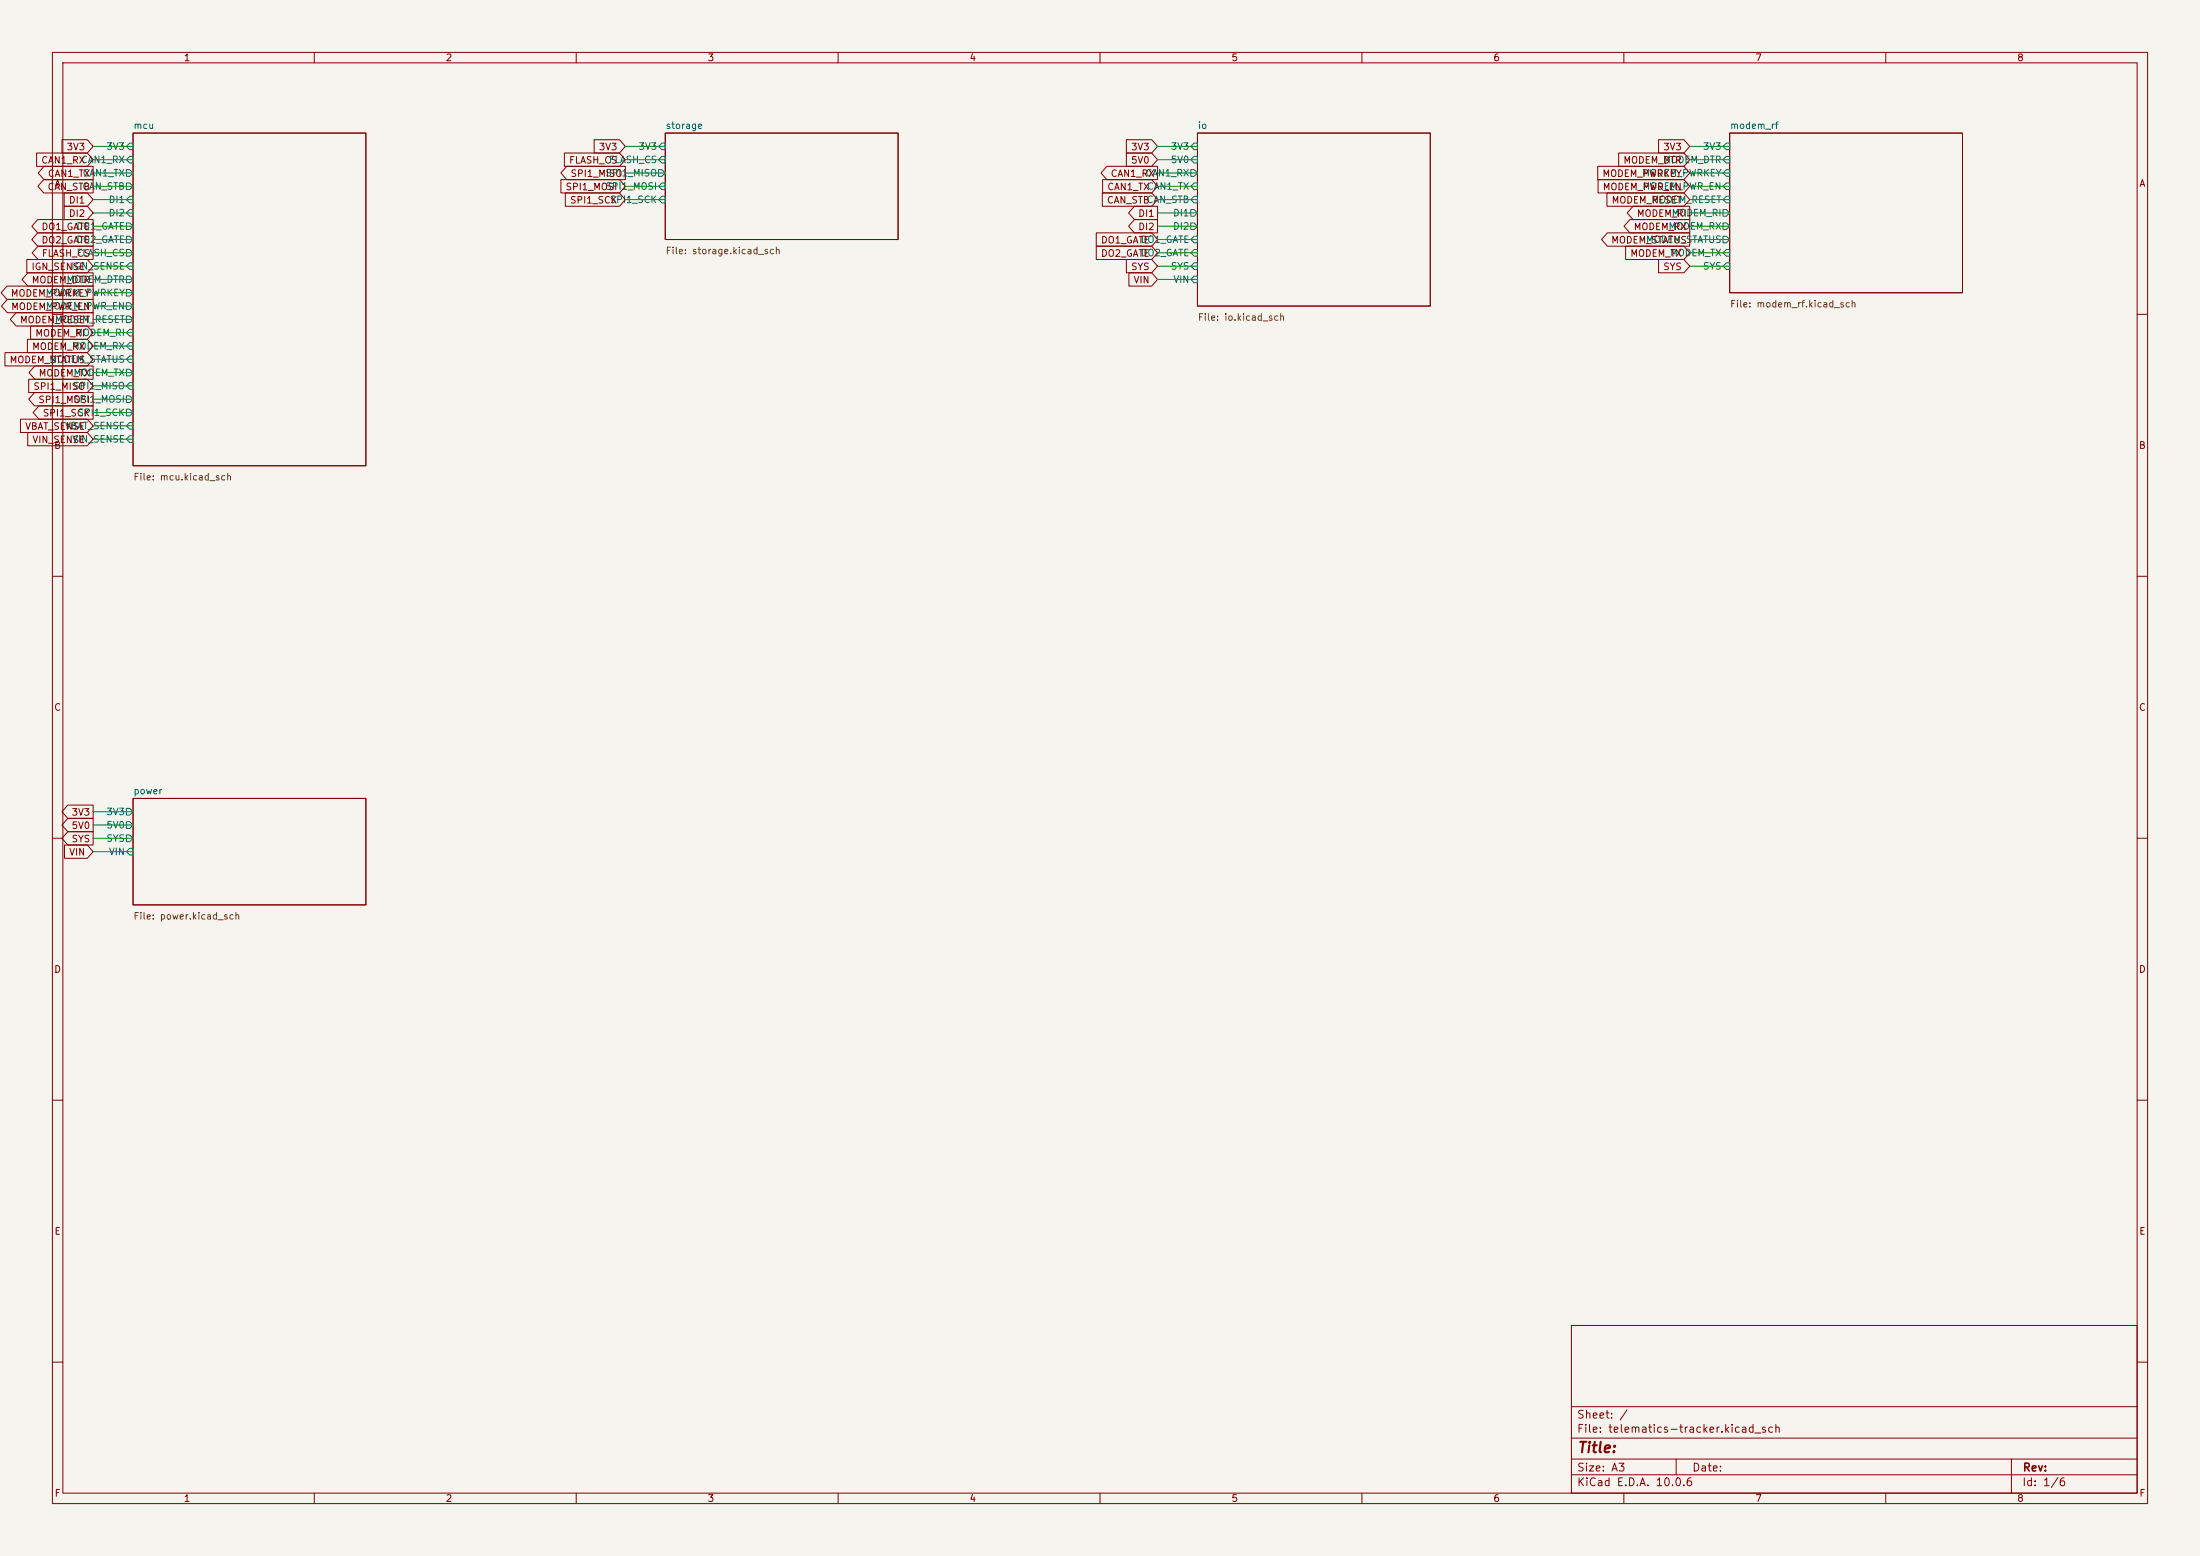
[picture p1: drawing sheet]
<svg xmlns="http://www.w3.org/2000/svg" width="420mm" height="297mm" viewBox="0 0 420 297" stroke-linecap="round" stroke-linejoin="round" font-family="sans-serif">
<path d="M0 0h420v297h-420z" fill="#f5f4ef" stroke="#f5f4ef" stroke-width=".19"/>
<g fill="none" stroke="#840000" stroke-width=".19">
<path d="M10 10h400v277h-400zM12 12h396v273h-396zM60 10v2M110 10v2M160 10v2M210 10v2M260 10v2M310 10v2M360 10v2M7 29.2h9.7l1.1 1.3-1.1 1.3h-9.7zM8.3 34.3h9.5v2.5h-9.5l-1.1-1.2zM8.4 31.7h9.4v2.6h-9.4l-1.1-1.3z"/>
<path d="M11.8 26.7h4.9l1.1 1.2-1.1 1.3h-4.9zM12.3 39.4h4.4l1.1 1.2-1.1 1.3h-4.4zM12.3 36.8h4.4l1.1 1.3-1.1 1.3h-4.4zM25.4 25.4h44.4v63.5h-44.4zM107.1 34.3h11.2l1.1 1.3-1.1 1.2h-11.2zM107.7 29.2h10.6l1.1 1.3-1.1 1.3h-10.6zM107.9 36.8h10.4l1.1 1.3-1.1 1.3h-10.4zM108.2 31.7h11.2v2.6h-11.2l-1.1-1.3zM113.4 26.7h4.9l1.1 1.2-1.1 1.3h-4.9zM127 25.4h44.4v20.3h-44.4zM210.4 36.8h9.5l1.1 1.3-1.1 1.3h-9.5zM210.5 34.3h9.4l1.1 1.3-1.1 1.2h-9.4z"/>
<path d="M211.3 31.7h9.7v2.6h-9.7l-1.1-1.3zM215 29.2h4.9l1.1 1.3-1.1 1.3h-4.9zM215 26.7h4.9l1.1 1.2-1.1 1.3h-4.9zM216.6 39.4h4.4v2.5h-4.4l-1.1-1.3zM228.6 25.4h44.4v33h-44.4zM305 31.7h16.5l1.1 1.3-1.1 1.3h-16.5zM305.1 34.3h16.4l1.1 1.3-1.1 1.2h-16.4zM306.8 36.8h14.7l1.1 1.3-1.1 1.3h-14.7zM309 29.2h12.5l1.1 1.3-1.1 1.3h-12.5zM311.8 39.4h10.8v2.5h-10.8l-1.2-1.3zM316.6 26.7h4.9l1.1 1.2-1.1 1.3h-4.9zM330.2 25.4h44.4v30.5h-44.4z"/>
<path d="M1.3 54.6h16.5v2.6h-16.5l-1.1-1.3zM1.4 57.1h16.4v2.6h-16.4l-1.1-1.3zM3.1 59.7h14.7v2.5h-14.7l-1.1-1.2zM5.1 49.5h11.6l1.1 1.3-1.1 1.3h-11.6zM5.3 52.1h12.5v2.5h-12.5l-1.1-1.3zM7.2 41.9h10.6v2.6h-10.6l-1.1-1.3zM7.2 44.4h10.6v2.6h-10.6l-1.1-1.3zM7.3 47h10.5v2.5h-10.5l-1.2-1.2zM209.3 47h10.6l1.1 1.3-1.1 1.2h-10.6zM209.3 44.4h10.6l1.1 1.3-1.1 1.3h-10.6zM215 49.5h4.9l1.1 1.3-1.1 1.3h-4.9zM215.5 52.1h4.4l1.1 1.2-1.1 1.3h-4.4z"/>
<path d="M216.6 41.9h4.4v2.6h-4.4l-1.1-1.3zM306.9 44.4h15.7v2.6h-15.7l-1.2-1.3zM310.3 47h11.2l1.1 1.3-1.1 1.2h-11.2zM311.1 41.9h11.5v2.6h-11.5l-1.1-1.3zM316.6 49.5h4.9l1.1 1.3-1.1 1.3h-4.9zM.9 67.3h15.8l1.1 1.3-1.1 1.3h-15.8zM5.2 64.8h11.5l1.1 1.2-1.1 1.3h-11.5zM5.5 72.4h11.2l1.1 1.3-1.1 1.2h-11.2zM5.8 62.2h10.9l1.1 1.3-1.1 1.3h-10.9zM6.6 74.9h11.2v2.6h-11.2l-1.1-1.3zM6.6 69.8h11.2v2.6h-11.2l-1.1-1.3zM7.4 77.5h10.4v2.5h-10.4l-1.1-1.3z"/>
<path d="M10 60h2M408 60h2M3.9 80h12.8l1.1 1.3-1.1 1.3h-12.8zM5.3 82.5h11.4l1.1 1.3-1.1 1.3h-11.4zM10 110h2M408 110h2M10 160h2M12.9 158.7h4.9v2.6h-4.9l-1.1-1.3zM12.9 156.2h4.9v2.6h-4.9l-1.1-1.3zM12.9 153.7h4.9v2.5h-4.9l-1.1-1.3zM25.4 152.4h44.4v20.3h-44.4zM408 160h2"/>
<path d="M12.3 161.3h4.4l1.1 1.3-1.1 1.2h-4.4zM10 210h2M408 210h2M300 253h108v32h-108zM10 260h2M300 278.5h108M300 274.5h108M300 268.5h108M320 278.5v3M384 278.5v6.5M408 260h2M60 285v2"/>
<path d="M110 285v2M160 285v2M210 285v2M260 285v2M300 281.5h108M310 285v2M360 285v2"/>
</g>
<g fill="none" stroke="#006464" stroke-width=".19">
<path d="M24.1 32.4h.7l.6 .6-.6 .7h-.7zM24.1 34.9h.7l.6 .7-.6 .6h-.7zM24.8 27.3h.6v1.3h-.6l-.7-.7zM24.8 29.8h.6v1.3h-.6l-.7-.6zM24.8 37.5h.6v1.2h-.6l-.7-.6zM125.7 32.4h.7l.6 .6-.6 .7h-.7zM126.4 27.3h.6v1.3h-.6l-.7-.7zM126.4 29.8h.6v1.3h-.6l-.7-.6zM126.4 34.9h.6v1.3h-.6l-.7-.6zM126.4 37.5h.6v1.2h-.6l-.7-.6zM227.3 27.9l.7-.6h.6v1.3h-.6zM227.3 30.5l.7-.7h.6v1.3h-.6z"/>
<path d="M227.3 32.4h.7l.6 .6-.6 .7h-.7zM228 34.9h.6v1.3h-.6l-.7-.6zM228 37.5h.6v1.2h-.6l-.7-.6zM329.6 27.3h.6v1.3h-.6l-.7-.7zM329.6 29.8h.6v1.3h-.6l-.7-.6zM329.6 32.4h.6v1.3h-.6l-.7-.7zM329.6 34.9h.6v1.3h-.6l-.7-.6zM329.6 37.5h.6v1.2h-.6l-.7-.6zM24.1 42.5h.7l.6 .7-.6 .6h-.7zM24.1 45.1h.7l.6 .6-.6 .7h-.7zM24.1 47.6h.7l.6 .7-.6 .6h-.7zM24.1 52.7h.7l.6 .6-.6 .7h-.7z"/>
<path d="M24.1 55.2h.7l.6 .7-.6 .6h-.7zM24.1 57.8h.7l.6 .6-.6 .7h-.7zM24.8 40h.6v1.3h-.6l-.7-.7zM24.8 50.2h.6v1.2h-.6l-.7-.6zM227.3 40h.7l.6 .6-.6 .7h-.7zM227.3 42.5h.7l.6 .7-.6 .6h-.7zM227.3 50.8l.7-.6h.6v1.2h-.6zM227.3 53.3l.7-.6h.6v1.3h-.6zM228 45.1h.6v1.3h-.6l-.7-.7zM228 47.6h.6v1.3h-.6l-.7-.6zM328.9 40h.7l.6 .6-.6 .7h-.7zM328.9 42.5h.7l.6 .7-.6 .6h-.7z"/>
<path d="M328.9 45.1h.7l.6 .6-.6 .7h-.7zM329.6 47.6h.6v1.3h-.6l-.7-.6zM329.6 50.2h.6v1.2h-.6l-.7-.6zM24.1 60.3h.7l.6 .7-.6 .6h-.7zM24.1 70.5h.7l.6 .6-.6 .7h-.7zM24.1 75.6h.7l.6 .6-.6 .6h-.7zM24.1 78.1h.7l.6 .6-.6 .7h-.7zM24.8 62.9h.6v1.2h-.6l-.7-.6zM24.8 65.4h.6v1.3h-.6l-.7-.7zM24.8 67.9h.6v1.3h-.6l-.7-.6zM24.8 73h.6v1.3h-.6l-.7-.6zM24.8 80.6h.6v1.3h-.6l-.7-.6z"/>
<path d="M24.8 83.2h.6v1.3h-.6l-.7-.7zM24.1 154.3h.7l.6 .6-.6 .7h-.7zM24.1 156.8h.7l.6 .7-.6 .6h-.7zM24.1 159.4h.7l.6 .6-.6 .7h-.7zM24.8 161.9h.6v1.3h-.6l-.7-.6z"/>
</g>
<g fill="none" stroke="#009600" stroke-width=".19">
<path d="M17.8 33h7.6M17.8 27.9h7.6M17.8 30.5h7.6M17.8 35.6h7.6M17.8 38.1h7.6M119.4 33h7.6M119.4 27.9h7.6M119.4 30.5h7.6M119.4 35.6h7.6M119.4 38.1h7.6M221 33h7.6M221 27.9h7.6"/>
<path d="M221 30.5h7.6M221 35.6h7.6M221 38.1h7.6M322.6 33h7.6M322.6 27.9h7.6M322.6 30.5h7.6M322.6 35.6h7.6M322.6 38.1h7.6M17.8 40.6h7.6M17.8 43.2h7.6M17.8 45.7h7.6M17.8 48.3h7.6"/>
<path d="M17.8 50.8h7.6M17.8 53.3h7.6M17.8 58.4h7.6M17.8 55.9h7.6M221 40.6h7.6M221 43.2h7.6M221 45.7h7.6M221 48.3h7.6M221 50.8h7.6M221 53.3h7.6M322.6 40.6h7.6M322.6 43.2h7.6"/>
<path d="M322.6 45.7h7.6M322.6 48.3h7.6M322.6 50.8h7.6M17.8 78.7h7.6M17.8 76.2h7.6M17.8 73.7h7.6M17.8 71.1h7.6M17.8 68.6h7.6M17.8 66h7.6M17.8 63.5h7.6M17.8 61h7.6M17.8 83.8h7.6"/>
<path d="M17.8 81.3h7.6M17.8 154.9h7.6M17.8 157.5h7.6M17.8 160h7.6M17.8 162.6h7.6"/>
</g>
<text font-size="2" fill="#840000" x="301" y="277.8">Title:</text>
<g font-size="1.5" fill="#840000">
<text x="300.9" y="273.8">File: telematics-tracker.kicad_sch</text>
<text x="300.9" y="271.1">Sheet: /</text>
<text x="300.9" y="281.2">Size: A3</text>
<text x="322.9" y="281.2">Date:</text>
<text x="386" y="281.2">Rev:</text>
<text x="300.9" y="284">KiCad E.D.A. 10.0.6</text>
<text x="385.9" y="284">Id: 1/6</text>
</g>
<g font-size="1.3" fill="#840000">
<text x="35" y="12">1</text>
<text x="85" y="12">2</text>
<text x="135" y="12">3</text>
<text x="185" y="12">4</text>
<text x="235" y="12">5</text>
<text x="285" y="12">6</text>
<text x="335" y="12">7</text>
<text x="385" y="12">8</text>
<text x="12.6" y="29">3V3</text>
<text x="114.2" y="29">3V3</text>
<text x="215.8" y="29">3V3</text>
<text x="317.4" y="29">3V3</text>
<text x="7.8" y="31.5">CAN1_RX</text>
<text x="9" y="34.1">CAN1_TX</text>
<text x="10.3" y="36">A</text>
<text x="108.5" y="31.5">FLASH_CS</text>
<text x="108.8" y="34.1">SPI1_MISO</text>
<text x="211.9" y="34.1">CAN1_RX</text>
<text x="215.8" y="31.5">5V0</text>
<text x="305.8" y="34.1">MODEM_PWRKEY</text>
<text x="309.8" y="31.5">MODEM_DTR</text>
<text x="408.3" y="36">A</text>
<text x="9" y="36.6">CAN_STB</text>
<text x="13" y="41.7">DI2</text>
<text x="13" y="39.2">DI1</text>
<text x="107.9" y="36.6">SPI1_MOSI</text>
<text x="108.7" y="39.2">SPI1_SCK</text>
<text x="211.2" y="39.2">CAN_STB</text>
<text x="211.3" y="36.6">CAN1_TX</text>
<text x="217.2" y="41.7">DI1</text>
<text x="305.9" y="36.6">MODEM_PWR_EN</text>
<text x="307.6" y="39.2">MODEM_RESET</text>
<text x="312.4" y="41.7">MODEM_RI</text>
<text x="7.8" y="44.2">DO1_GATE</text>
<text x="7.8" y="46.8">DO2_GATE</text>
<text x="210.1" y="46.8">DO1_GATE</text>
<text x="217.2" y="44.2">DI2</text>
<text x="307.5" y="46.8">MODEM_STATUS</text>
<text x="311.8" y="44.2">MODEM_RX</text>
<text x="5.9" y="51.9">IGN_SENSE</text>
<text x="7.9" y="49.3">FLASH_CS</text>
<text x="210.1" y="49.3">DO2_GATE</text>
<text x="215.8" y="51.9">SYS</text>
<text x="311.1" y="49.3">MODEM_TX</text>
<text x="317.4" y="51.9">SYS</text>
<text x="2" y="56.9">MODEM_PWRKEY</text>
<text x="2" y="59.5">MODEM_PWR_EN</text>
<text x="5.9" y="54.4">MODEM_DTR</text>
<text x="216.3" y="54.4">VIN</text>
<text x="3.7" y="62">MODEM_RESET</text>
<text x="6.6" y="64.6">MODEM_RI</text>
<text x="1.7" y="69.6">MODEM_STATUS</text>
<text x="6" y="67.1">MODEM_RX</text>
<text x="6.3" y="74.7">SPI1_MISO</text>
<text x="7.2" y="77.3">SPI1_MOSI</text>
<text x="7.3" y="72.2">MODEM_TX</text>
<text x="4.7" y="82.3">VBAT_SENSE</text>
<text x="8.1" y="79.8">SPI1_SCK</text>
<text x="6.1" y="84.9">VIN_SENSE</text>
<text x="10.2" y="86">B</text>
<text x="408.2" y="86">B</text>
<text x="10.2" y="136">C</text>
<text x="408.2" y="136">C</text>
<text x="13.6" y="156">3V3</text>
<text x="13.6" y="161.1">SYS</text>
<text x="13.6" y="158.5">5V0</text>
<text x="13.1" y="163.6">VIN</text>
<text x="10.2" y="186">D</text>
<text x="408.2" y="186">D</text>
<text x="10.3" y="236">E</text>
<text x="408.3" y="236">E</text>
<text x="10.3" y="286">F</text>
<text x="35" y="287">1</text>
<text x="85" y="287">2</text>
<text x="135" y="287">3</text>
<text x="185" y="287">4</text>
<text x="235" y="287">5</text>
<text x="285" y="287">6</text>
<text x="335" y="287">7</text>
<text x="385" y="287">8</text>
<text x="408.3" y="286">F</text>
</g>
<g font-size="1.3" fill="#006464">
<text x="20.2" y="28.9">3V3</text>
<text x="25.4" y="24.9">mcu</text>
<text x="121.8" y="28.9">3V3</text>
<text x="127" y="24.9">storage</text>
<text x="223.4" y="28.9">3V3</text>
<text x="228.6" y="24.9">io</text>
<text x="325" y="28.9">3V3</text>
<text x="330.2" y="24.9">modem_rf</text>
<text x="15.4" y="31.4">CAN1_RX</text>
<text x="15.7" y="34">CAN1_TX</text>
<text x="115.5" y="34">SPI1_MISO</text>
<text x="116.1" y="31.4">FLASH_CS</text>
<text x="218.6" y="34">CAN1_RX</text>
<text x="223.4" y="31.4">5V0</text>
<text x="313.4" y="34">MODEM_PWRKEY</text>
<text x="317.4" y="31.4">MODEM_DTR</text>
<text x="15.6" y="36.5">CAN_STB</text>
<text x="20.6" y="39.1">DI1</text>
<text x="20.6" y="41.6">DI2</text>
<text x="115.5" y="36.5">SPI1_MOSI</text>
<text x="116.3" y="39.1">SPI1_SCK</text>
<text x="218.8" y="39.1">CAN_STB</text>
<text x="218.9" y="36.5">CAN1_TX</text>
<text x="223.8" y="41.6">DI1</text>
<text x="313.5" y="36.5">MODEM_PWR_EN</text>
<text x="315.1" y="39.1">MODEM_RESET</text>
<text x="319" y="41.6">MODEM_RI</text>
<text x="14.5" y="44.1">DO1_GATE</text>
<text x="14.5" y="46.7">DO2_GATE</text>
<text x="217.7" y="46.7">DO1_GATE</text>
<text x="223.8" y="44.1">DI2</text>
<text x="314.1" y="46.7">MODEM_STATUS</text>
<text x="318.4" y="44.1">MODEM_RX</text>
<text x="13.5" y="51.8">IGN_SENSE</text>
<text x="14.5" y="49.2">FLASH_CS</text>
<text x="217.7" y="49.2">DO2_GATE</text>
<text x="223.4" y="51.8">SYS</text>
<text x="318.7" y="49.2">MODEM_TX</text>
<text x="325" y="51.8">SYS</text>
<text x="8.6" y="56.8">MODEM_PWRKEY</text>
<text x="8.7" y="59.4">MODEM_PWR_EN</text>
<text x="12.6" y="54.3">MODEM_DTR</text>
<text x="223.9" y="54.3">VIN</text>
<text x="10.3" y="61.9">MODEM_RESET</text>
<text x="14.2" y="64.5">MODEM_RI</text>
<text x="9.3" y="69.5">MODEM_STATUS</text>
<text x="13.6" y="67">MODEM_RX</text>
<text x="13.9" y="74.6">SPI1_MISO</text>
<text x="13.9" y="77.2">SPI1_MOSI</text>
<text x="13.9" y="72.1">MODEM_TX</text>
<text x="12.3" y="82.2">VBAT_SENSE</text>
<text x="14.7" y="79.7">SPI1_SCK</text>
<text x="13.7" y="84.8">VIN_SENSE</text>
<text x="20.2" y="155.9">3V3</text>
<text x="25.4" y="151.9">power</text>
<text x="20.2" y="158.4">5V0</text>
<text x="20.2" y="161">SYS</text>
<text x="20.7" y="163.5">VIN</text>
</g>
<g font-size="1.3" fill="#725600">
<text x="127" y="48.8">File: storage.kicad_sch</text>
<text x="330.2" y="59">File: modem_rf.kicad_sch</text>
<text x="228.6" y="61.5">File: io.kicad_sch</text>
<text x="25.4" y="92">File: mcu.kicad_sch</text>
<text x="25.4" y="175.8">File: power.kicad_sch</text>
</g>
</svg>
